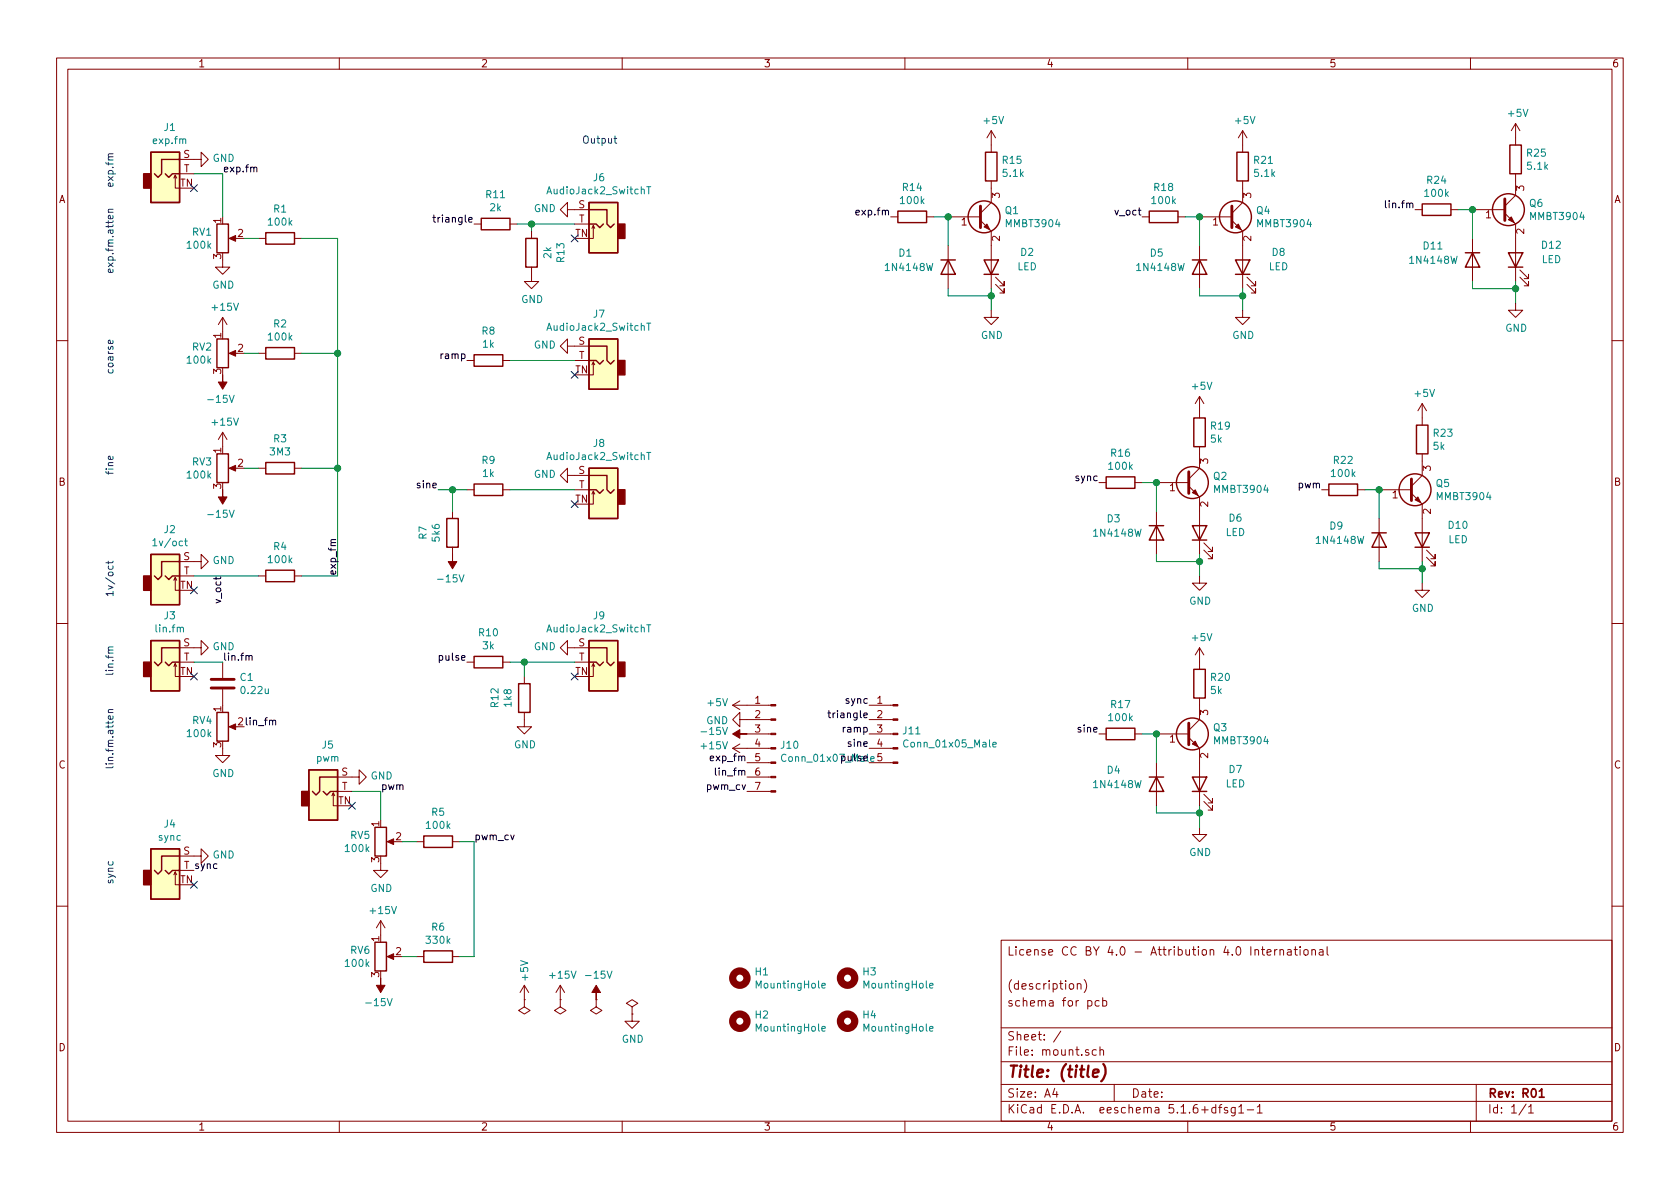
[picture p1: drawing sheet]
EESchema Schematic File Version 4
EELAYER 30 0
EELAYER END
$Descr A4 11693 8268
encoding utf-8
Sheet 1 1
Title "(title)"
Date ""
Rev "R01"
Comp ""
Comment1 "schema for pcb"
Comment2 "(description)"
Comment3 ""
Comment4 "License CC BY 4.0 - Attribution 4.0 International"
$EndDescr
$Comp
L Mechanical:MountingHole H1
U 1 1
P 5150 6800
F 0 "H1" H 5250 6846 50  0000 L CNN
F 1 "MountingHole" H 5250 6755 50  0000 L CNN
F 2 "MountingHole:MountingHole_2.2mm_M2" H 5150 6800 50  0001 C CNN
F 3 "~" H 5150 6800 50  0001 C CNN
	1    5150 6800
	1    0    0    -1  
$EndComp
$Comp
L Mechanical:MountingHole H2
U 1 1
P 5150 7100
F 0 "H2" H 5250 7146 50  0000 L CNN
F 1 "MountingHole" H 5250 7055 50  0000 L CNN
F 2 "MountingHole:MountingHole_2.2mm_M2" H 5150 7100 50  0001 C CNN
F 3 "~" H 5150 7100 50  0001 C CNN
	1    5150 7100
	1    0    0    -1  
$EndComp
$Comp
L Mechanical:MountingHole H3
U 1 1
P 5900 6800
F 0 "H3" H 6000 6846 50  0000 L CNN
F 1 "MountingHole" H 6000 6755 50  0000 L CNN
F 2 "MountingHole:MountingHole_2.2mm_M2" H 5900 6800 50  0001 C CNN
F 3 "~" H 5900 6800 50  0001 C CNN
	1    5900 6800
	1    0    0    -1  
$EndComp
$Comp
L Mechanical:MountingHole H4
U 1 1
P 5900 7100
F 0 "H4" H 6000 7146 50  0000 L CNN
F 1 "MountingHole" H 6000 7055 50  0000 L CNN
F 2 "MountingHole:MountingHole_2.2mm_M2" H 5900 7100 50  0001 C CNN
F 3 "~" H 5900 7100 50  0001 C CNN
	1    5900 7100
	1    0    0    -1  
$EndComp
$Comp
L power:+15V #PWR019
U 1 1
P 3900 6950
F 0 "#PWR019" H 3900 6800 50  0001 C CNN
F 1 "+15V" H 3915 7123 50  0000 C CNN
F 2 "" H 3900 6950 50  0001 C CNN
F 3 "" H 3900 6950 50  0001 C CNN
	1    3900 6950
	1    0    0    -1  
$EndComp
$Comp
L power:-15V #PWR024
U 1 1
P 4150 6950
F 0 "#PWR024" H 4150 7050 50  0001 C CNN
F 1 "-15V" H 4165 7123 50  0000 C CNN
F 2 "" H 4150 6950 50  0001 C CNN
F 3 "" H 4150 6950 50  0001 C CNN
	1    4150 6950
	1    0    0    -1  
$EndComp
$Comp
L power:GND #PWR025
U 1 1
P 4400 7050
F 0 "#PWR025" H 4400 6800 50  0001 C CNN
F 1 "GND" H 4405 6877 50  0000 C CNN
F 2 "" H 4400 7050 50  0001 C CNN
F 3 "" H 4400 7050 50  0001 C CNN
	1    4400 7050
	1    0    0    -1  
$EndComp
$Comp
L power:PWR_FLAG #FLG02
U 1 1
P 3900 6950
F 0 "#FLG02" H 3900 7025 50  0001 C CNN
F 1 "PWR_FLAG" H 3900 7123 50  0001 C CNN
F 2 "" H 3900 6950 50  0001 C CNN
F 3 "~" H 3900 6950 50  0001 C CNN
	1    3900 6950
	-1   0    0    1   
$EndComp
$Comp
L power:PWR_FLAG #FLG03
U 1 1
P 4150 6950
F 0 "#FLG03" H 4150 7025 50  0001 C CNN
F 1 "PWR_FLAG" H 4150 7123 50  0001 C CNN
F 2 "" H 4150 6950 50  0001 C CNN
F 3 "~" H 4150 6950 50  0001 C CNN
	1    4150 6950
	-1   0    0    1   
$EndComp
$Comp
L power:PWR_FLAG #FLG04
U 1 1
P 4400 7050
F 0 "#FLG04" H 4400 7125 50  0001 C CNN
F 1 "PWR_FLAG" H 4400 7223 50  0001 C CNN
F 2 "" H 4400 7050 50  0001 C CNN
F 3 "~" H 4400 7050 50  0001 C CNN
	1    4400 7050
	1    0    0    -1  
$EndComp
Text Notes 4050 1000 0    50   ~ 0
Output
$Comp
L Connector:AudioJack2_SwitchT J8
U 1 1
P 4200 3400
F 0 "J8" H 4230 3725 50  0000 C CNN
F 1 "AudioJack2_SwitchT" H 4230 3634 50  0000 C CNN
F 2 "elektrophon:Jack_3.5mm_WQP-PJ398SM_Vertical" H 4200 3400 50  0001 C CNN
F 3 "~" H 4200 3400 50  0001 C CNN
	1    4200 3400
	-1   0    0    -1  
$EndComp
$Comp
L Connector:AudioJack2_SwitchT J9
U 1 1
P 4200 4600
F 0 "J9" H 4230 4925 50  0000 C CNN
F 1 "AudioJack2_SwitchT" H 4230 4834 50  0000 C CNN
F 2 "elektrophon:Jack_3.5mm_WQP-PJ398SM_Vertical" H 4200 4600 50  0001 C CNN
F 3 "~" H 4200 4600 50  0001 C CNN
	1    4200 4600
	-1   0    0    -1  
$EndComp
$Comp
L Connector:AudioJack2_SwitchT J6
U 1 1
P 4200 1550
F 0 "J6" H 4230 1875 50  0000 C CNN
F 1 "AudioJack2_SwitchT" H 4230 1784 50  0000 C CNN
F 2 "elektrophon:Jack_3.5mm_WQP-PJ398SM_Vertical" H 4200 1550 50  0001 C CNN
F 3 "~" H 4200 1550 50  0001 C CNN
	1    4200 1550
	-1   0    0    -1  
$EndComp
$Comp
L Connector:AudioJack2_SwitchT J7
U 1 1
P 4200 2500
F 0 "J7" H 4230 2825 50  0000 C CNN
F 1 "AudioJack2_SwitchT" H 4230 2734 50  0000 C CNN
F 2 "elektrophon:Jack_3.5mm_WQP-PJ398SM_Vertical" H 4200 2500 50  0001 C CNN
F 3 "~" H 4200 2500 50  0001 C CNN
	1    4200 2500
	-1   0    0    -1  
$EndComp
$Comp
L power:GND #PWR022
U 1 1
P 4000 3300
F 0 "#PWR022" H 4000 3050 50  0001 C CNN
F 1 "GND" V 4005 3172 50  0000 R CNN
F 2 "" H 4000 3300 50  0001 C CNN
F 3 "" H 4000 3300 50  0001 C CNN
	1    4000 3300
	0    1    -1   0   
$EndComp
$Comp
L power:GND #PWR020
U 1 1
P 4000 1450
F 0 "#PWR020" H 4000 1200 50  0001 C CNN
F 1 "GND" V 4005 1322 50  0000 R CNN
F 2 "" H 4000 1450 50  0001 C CNN
F 3 "" H 4000 1450 50  0001 C CNN
	1    4000 1450
	0    1    -1   0   
$EndComp
$Comp
L power:GND #PWR021
U 1 1
P 4000 2400
F 0 "#PWR021" H 4000 2150 50  0001 C CNN
F 1 "GND" V 4005 2272 50  0000 R CNN
F 2 "" H 4000 2400 50  0001 C CNN
F 3 "" H 4000 2400 50  0001 C CNN
	1    4000 2400
	0    1    -1   0   
$EndComp
$Comp
L power:GND #PWR023
U 1 1
P 4000 4500
F 0 "#PWR023" H 4000 4250 50  0001 C CNN
F 1 "GND" V 4005 4372 50  0000 R CNN
F 2 "" H 4000 4500 50  0001 C CNN
F 3 "" H 4000 4500 50  0001 C CNN
	1    4000 4500
	0    1    -1   0   
$EndComp
NoConn ~ 4000 1650
NoConn ~ 4000 3500
NoConn ~ 4000 2600
NoConn ~ 4000 4700
Text Label 3300 1550 2    50   ~ 0
triangle
Text Label 3250 2500 2    50   ~ 0
ramp
Text Label 3050 3400 2    50   ~ 0
sine
Text Label 3250 4600 2    50   ~ 0
pulse
$Comp
L Connector:AudioJack2_SwitchT J1
U 1 1
P 1150 1200
F 0 "J1" H 1182 1525 50  0000 C CNN
F 1 "exp.fm" H 1182 1434 50  0000 C CNN
F 2 "elektrophon:Jack_3.5mm_WQP-PJ398SM_Vertical" H 1150 1200 50  0001 C CNN
F 3 "~" H 1150 1200 50  0001 C CNN
	1    1150 1200
	1    0    0    -1  
$EndComp
$Comp
L Connector:AudioJack2_SwitchT J3
U 1 1
P 1150 4600
F 0 "J3" H 1182 4925 50  0000 C CNN
F 1 "lin.fm" H 1182 4834 50  0000 C CNN
F 2 "elektrophon:Jack_3.5mm_WQP-PJ398SM_Vertical" H 1150 4600 50  0001 C CNN
F 3 "~" H 1150 4600 50  0001 C CNN
	1    1150 4600
	1    0    0    -1  
$EndComp
$Comp
L Connector:AudioJack2_SwitchT J2
U 1 1
P 1150 4000
F 0 "J2" H 1182 4325 50  0000 C CNN
F 1 "1v/oct" H 1182 4234 50  0000 C CNN
F 2 "elektrophon:Jack_3.5mm_WQP-PJ398SM_Vertical" H 1150 4000 50  0001 C CNN
F 3 "~" H 1150 4000 50  0001 C CNN
	1    1150 4000
	1    0    0    -1  
$EndComp
$Comp
L Device:R_POT RV1
U 1 1
P 1550 1650
F 0 "RV1" H 1480 1696 50  0000 R CNN
F 1 "100k" H 1480 1605 50  0000 R CNN
F 2 "elektrophon:Potentiometer_Alpha_RD901F-40-00D_Single_Vertical" H 1550 1650 50  0001 C CNN
F 3 "~" H 1550 1650 50  0001 C CNN
	1    1550 1650
	1    0    0    -1  
$EndComp
Wire Wire Line
	1350 1200 1550 1200
Wire Wire Line
	1550 1200 1550 1500
$Comp
L power:GND #PWR01
U 1 1
P 1350 1100
F 0 "#PWR01" H 1350 850 50  0001 C CNN
F 1 "GND" V 1355 972 50  0000 R CNN
F 2 "" H 1350 1100 50  0001 C CNN
F 3 "" H 1350 1100 50  0001 C CNN
	1    1350 1100
	0    -1   -1   0   
$EndComp
NoConn ~ 1350 1300
$Comp
L power:GND #PWR05
U 1 1
P 1550 1800
F 0 "#PWR05" H 1550 1550 50  0001 C CNN
F 1 "GND" H 1555 1627 50  0000 C CNN
F 2 "" H 1550 1800 50  0001 C CNN
F 3 "" H 1550 1800 50  0001 C CNN
	1    1550 1800
	1    0    0    -1  
$EndComp
$Comp
L Device:R_POT RV2
U 1 1
P 1550 2450
F 0 "RV2" H 1480 2496 50  0000 R CNN
F 1 "100k" H 1480 2405 50  0000 R CNN
F 2 "elektrophon:Potentiometer_Alpha_RD901F-40-00D_Single_Vertical" H 1550 2450 50  0001 C CNN
F 3 "~" H 1550 2450 50  0001 C CNN
	1    1550 2450
	1    0    0    -1  
$EndComp
$Comp
L power:+15V #PWR06
U 1 1
P 1550 2300
F 0 "#PWR06" H 1550 2150 50  0001 C CNN
F 1 "+15V" H 1565 2473 50  0000 C CNN
F 2 "" H 1550 2300 50  0001 C CNN
F 3 "" H 1550 2300 50  0001 C CNN
	1    1550 2300
	1    0    0    -1  
$EndComp
$Comp
L power:-15V #PWR07
U 1 1
P 1550 2600
F 0 "#PWR07" H 1550 2700 50  0001 C CNN
F 1 "-15V" H 1565 2773 50  0000 C CNN
F 2 "" H 1550 2600 50  0001 C CNN
F 3 "" H 1550 2600 50  0001 C CNN
	1    1550 2600
	-1   0    0    1   
$EndComp
$Comp
L Device:R_POT RV3
U 1 1
P 1550 3250
F 0 "RV3" H 1480 3296 50  0000 R CNN
F 1 "100k" H 1480 3205 50  0000 R CNN
F 2 "elektrophon:Potentiometer_Alpha_RD901F-40-00D_Single_Vertical" H 1550 3250 50  0001 C CNN
F 3 "~" H 1550 3250 50  0001 C CNN
	1    1550 3250
	1    0    0    -1  
$EndComp
$Comp
L power:+15V #PWR08
U 1 1
P 1550 3100
F 0 "#PWR08" H 1550 2950 50  0001 C CNN
F 1 "+15V" H 1565 3273 50  0000 C CNN
F 2 "" H 1550 3100 50  0001 C CNN
F 3 "" H 1550 3100 50  0001 C CNN
	1    1550 3100
	1    0    0    -1  
$EndComp
$Comp
L power:-15V #PWR09
U 1 1
P 1550 3400
F 0 "#PWR09" H 1550 3500 50  0001 C CNN
F 1 "-15V" H 1565 3573 50  0000 C CNN
F 2 "" H 1550 3400 50  0001 C CNN
F 3 "" H 1550 3400 50  0001 C CNN
	1    1550 3400
	-1   0    0    1   
$EndComp
$Comp
L Device:R R2
U 1 1
P 1950 2450
F 0 "R2" V 1743 2450 50  0000 C CNN
F 1 "100k" V 1834 2450 50  0000 C CNN
F 2 "Resistor_THT:R_Axial_DIN0207_L6.3mm_D2.5mm_P10.16mm_Horizontal" V 1880 2450 50  0001 C CNN
F 3 "~" H 1950 2450 50  0001 C CNN
	1    1950 2450
	0    1    1    0   
$EndComp
$Comp
L Device:R R3
U 1 1
P 1950 3250
F 0 "R3" V 1743 3250 50  0000 C CNN
F 1 "3M3" V 1834 3250 50  0000 C CNN
F 2 "Resistor_THT:R_Axial_DIN0207_L6.3mm_D2.5mm_P10.16mm_Horizontal" V 1880 3250 50  0001 C CNN
F 3 "~" H 1950 3250 50  0001 C CNN
	1    1950 3250
	0    1    1    0   
$EndComp
$Comp
L Device:R R4
U 1 1
P 1950 4000
F 0 "R4" V 1743 4000 50  0000 C CNN
F 1 "100k" V 1834 4000 50  0000 C CNN
F 2 "Resistor_THT:R_Axial_DIN0207_L6.3mm_D2.5mm_P10.16mm_Horizontal" V 1880 4000 50  0001 C CNN
F 3 "~" H 1950 4000 50  0001 C CNN
	1    1950 4000
	0    1    1    0   
$EndComp
$Comp
L power:GND #PWR02
U 1 1
P 1350 3900
F 0 "#PWR02" H 1350 3650 50  0001 C CNN
F 1 "GND" V 1355 3772 50  0000 R CNN
F 2 "" H 1350 3900 50  0001 C CNN
F 3 "" H 1350 3900 50  0001 C CNN
	1    1350 3900
	0    -1   -1   0   
$EndComp
NoConn ~ 1350 4100
Wire Wire Line
	1800 4000 1350 4000
$Comp
L Device:R R1
U 1 1
P 1950 1650
F 0 "R1" V 1743 1650 50  0000 C CNN
F 1 "100k" V 1834 1650 50  0000 C CNN
F 2 "Resistor_THT:R_Axial_DIN0207_L6.3mm_D2.5mm_P10.16mm_Horizontal" V 1880 1650 50  0001 C CNN
F 3 "~" H 1950 1650 50  0001 C CNN
	1    1950 1650
	0    1    1    0   
$EndComp
Wire Wire Line
	2350 4000 2100 4000
Wire Wire Line
	1700 2450 1800 2450
Wire Wire Line
	1700 3250 1800 3250
Wire Wire Line
	2100 3250 2350 3250
Connection ~ 2350 3250
Wire Wire Line
	2350 3250 2350 4000
Wire Wire Line
	2100 2450 2350 2450
Connection ~ 2350 2450
Wire Wire Line
	1700 1650 1800 1650
Wire Wire Line
	2350 1650 2350 2450
Wire Wire Line
	2100 1650 2350 1650
$Comp
L power:GND #PWR03
U 1 1
P 1350 4500
F 0 "#PWR03" H 1350 4250 50  0001 C CNN
F 1 "GND" V 1355 4372 50  0000 R CNN
F 2 "" H 1350 4500 50  0001 C CNN
F 3 "" H 1350 4500 50  0001 C CNN
	1    1350 4500
	0    -1   -1   0   
$EndComp
NoConn ~ 1350 4700
$Comp
L Device:R_POT RV4
U 1 1
P 1550 5050
F 0 "RV4" H 1481 5096 50  0000 R CNN
F 1 "100k" H 1481 5005 50  0000 R CNN
F 2 "elektrophon:Potentiometer_Alpha_RD901F-40-00D_Single_Vertical" H 1550 5050 50  0001 C CNN
F 3 "~" H 1550 5050 50  0001 C CNN
	1    1550 5050
	1    0    0    -1  
$EndComp
$Comp
L Connector:AudioJack2_SwitchT J4
U 1 1
P 1150 6050
F 0 "J4" H 1182 6375 50  0000 C CNN
F 1 "sync" H 1182 6284 50  0000 C CNN
F 2 "elektrophon:Jack_3.5mm_WQP-PJ398SM_Vertical" H 1150 6050 50  0001 C CNN
F 3 "~" H 1150 6050 50  0001 C CNN
	1    1150 6050
	1    0    0    -1  
$EndComp
$Comp
L power:GND #PWR04
U 1 1
P 1350 5950
F 0 "#PWR04" H 1350 5700 50  0001 C CNN
F 1 "GND" V 1355 5822 50  0000 R CNN
F 2 "" H 1350 5950 50  0001 C CNN
F 3 "" H 1350 5950 50  0001 C CNN
	1    1350 5950
	0    -1   -1   0   
$EndComp
NoConn ~ 1350 6150
$Comp
L power:GND #PWR010
U 1 1
P 1550 5200
F 0 "#PWR010" H 1550 4950 50  0001 C CNN
F 1 "GND" H 1555 5027 50  0000 C CNN
F 2 "" H 1550 5200 50  0001 C CNN
F 3 "" H 1550 5200 50  0001 C CNN
	1    1550 5200
	1    0    0    -1  
$EndComp
Wire Wire Line
	1350 4600 1550 4600
$Comp
L Device:R R11
U 1 1
P 3450 1550
F 0 "R11" V 3243 1550 50  0000 C CNN
F 1 "2k" V 3334 1550 50  0000 C CNN
F 2 "Resistor_THT:R_Axial_DIN0207_L6.3mm_D2.5mm_P10.16mm_Horizontal" V 3380 1550 50  0001 C CNN
F 3 "~" H 3450 1550 50  0001 C CNN
	1    3450 1550
	0    1    1    0   
$EndComp
$Comp
L Device:R R13
U 1 1
P 3700 1750
F 0 "R13" V 3493 1750 50  0000 C CNN
F 1 "2k" V 3584 1750 50  0000 C CNN
F 2 "Resistor_THT:R_Axial_DIN0207_L6.3mm_D2.5mm_P10.16mm_Horizontal" V 3630 1750 50  0001 C CNN
F 3 "~" H 3700 1750 50  0001 C CNN
	1    3700 1750
	-1   0    0    1   
$EndComp
$Comp
L power:GND #PWR018
U 1 1
P 3700 1900
F 0 "#PWR018" H 3700 1650 50  0001 C CNN
F 1 "GND" H 3705 1727 50  0000 C CNN
F 2 "" H 3700 1900 50  0001 C CNN
F 3 "" H 3700 1900 50  0001 C CNN
	1    3700 1900
	1    0    0    -1  
$EndComp
Wire Wire Line
	3700 1550 3700 1600
Wire Wire Line
	3600 1550 3700 1550
$Comp
L Device:R R8
U 1 1
P 3400 2500
F 0 "R8" V 3193 2500 50  0000 C CNN
F 1 "1k" V 3284 2500 50  0000 C CNN
F 2 "Resistor_THT:R_Axial_DIN0207_L6.3mm_D2.5mm_P10.16mm_Horizontal" V 3330 2500 50  0001 C CNN
F 3 "~" H 3400 2500 50  0001 C CNN
	1    3400 2500
	0    1    1    0   
$EndComp
$Comp
L Device:R R7
U 1 1
P 3150 3700
F 0 "R7" V 2943 3700 50  0000 C CNN
F 1 "5k6" V 3034 3700 50  0000 C CNN
F 2 "Resistor_THT:R_Axial_DIN0207_L6.3mm_D2.5mm_P10.16mm_Horizontal" V 3080 3700 50  0001 C CNN
F 3 "~" H 3150 3700 50  0001 C CNN
	1    3150 3700
	1    0    0    -1  
$EndComp
$Comp
L Device:R R9
U 1 1
P 3400 3400
F 0 "R9" V 3193 3400 50  0000 C CNN
F 1 "1k" V 3284 3400 50  0000 C CNN
F 2 "Resistor_THT:R_Axial_DIN0207_L6.3mm_D2.5mm_P10.16mm_Horizontal" V 3330 3400 50  0001 C CNN
F 3 "~" H 3400 3400 50  0001 C CNN
	1    3400 3400
	0    1    1    0   
$EndComp
Wire Wire Line
	3250 3400 3150 3400
Wire Wire Line
	3150 3400 3150 3550
Connection ~ 3150 3400
Wire Wire Line
	3150 3400 3050 3400
$Comp
L power:-15V #PWR015
U 1 1
P 3150 3850
F 0 "#PWR015" H 3150 3950 50  0001 C CNN
F 1 "-15V" H 3165 4023 50  0000 C CNN
F 2 "" H 3150 3850 50  0001 C CNN
F 3 "" H 3150 3850 50  0001 C CNN
	1    3150 3850
	-1   0    0    1   
$EndComp
$Comp
L Device:R R10
U 1 1
P 3400 4600
F 0 "R10" V 3193 4600 50  0000 C CNN
F 1 "3k" V 3284 4600 50  0000 C CNN
F 2 "Resistor_THT:R_Axial_DIN0207_L6.3mm_D2.5mm_P10.16mm_Horizontal" V 3330 4600 50  0001 C CNN
F 3 "~" H 3400 4600 50  0001 C CNN
	1    3400 4600
	0    1    1    0   
$EndComp
$Comp
L Device:R R12
U 1 1
P 3650 4850
F 0 "R12" V 3443 4850 50  0000 C CNN
F 1 "1k8" V 3534 4850 50  0000 C CNN
F 2 "Resistor_THT:R_Axial_DIN0207_L6.3mm_D2.5mm_P10.16mm_Horizontal" V 3580 4850 50  0001 C CNN
F 3 "~" H 3650 4850 50  0001 C CNN
	1    3650 4850
	1    0    0    -1  
$EndComp
Wire Wire Line
	3650 4600 3650 4700
Wire Wire Line
	3550 4600 3650 4600
$Comp
L power:GND #PWR016
U 1 1
P 3650 5000
F 0 "#PWR016" H 3650 4750 50  0001 C CNN
F 1 "GND" H 3655 4827 50  0000 C CNN
F 2 "" H 3650 5000 50  0001 C CNN
F 3 "" H 3650 5000 50  0001 C CNN
	1    3650 5000
	1    0    0    -1  
$EndComp
Text Notes 800  1900 1    50   ~ 0
exp.fm.atten
Text Notes 800  2600 1    50   ~ 0
coarse
Text Notes 800  3300 1    50   ~ 0
fine\n
Text Notes 800  4150 1    50   ~ 0
1v/oct
Text Notes 800  1300 1    50   ~ 0
exp.fm
Text Notes 800  4700 1    50   ~ 0
lin.fm
Text Notes 800  5350 1    50   ~ 0
lin.fm.atten
Text Notes 800  6150 1    50   ~ 0
sync
$Comp
L Device:C C1
U 1 1
P 1550 4750
F 0 "C1" H 1665 4796 50  0000 L CNN
F 1 "0.22u" H 1665 4705 50  0000 L CNN
F 2 "Capacitor_THT:C_Disc_D7.5mm_W4.4mm_P5.00mm" H 1588 4600 50  0001 C CNN
F 3 "~" H 1550 4750 50  0001 C CNN
	1    1550 4750
	1    0    0    -1  
$EndComp
Wire Wire Line
	2350 2450 2350 3250
Wire Wire Line
	4000 1550 3700 1550
Connection ~ 3700 1550
Wire Wire Line
	3550 2500 4000 2500
Wire Wire Line
	3550 3400 4000 3400
Wire Wire Line
	3650 4600 4000 4600
Connection ~ 3650 4600
Text Label 2350 4000 1    50   ~ 0
exp_fm
Text Label 1700 5050 0    50   ~ 0
lin_fm
Text Label 1350 6050 0    50   ~ 0
sync
$Comp
L Connector:AudioJack2_SwitchT J5
U 1 1
P 2250 5500
F 0 "J5" H 2282 5825 50  0000 C CNN
F 1 "pwm" H 2282 5734 50  0000 C CNN
F 2 "elektrophon:Jack_3.5mm_WQP-PJ398SM_Vertical" H 2250 5500 50  0001 C CNN
F 3 "~" H 2250 5500 50  0001 C CNN
	1    2250 5500
	1    0    0    -1  
$EndComp
$Comp
L power:GND #PWR011
U 1 1
P 2450 5400
F 0 "#PWR011" H 2450 5150 50  0001 C CNN
F 1 "GND" V 2455 5272 50  0000 R CNN
F 2 "" H 2450 5400 50  0001 C CNN
F 3 "" H 2450 5400 50  0001 C CNN
	1    2450 5400
	0    -1   -1   0   
$EndComp
NoConn ~ 2450 5600
$Comp
L Device:R_POT RV5
U 1 1
P 2650 5850
F 0 "RV5" H 2581 5896 50  0000 R CNN
F 1 "100k" H 2581 5805 50  0000 R CNN
F 2 "elektrophon:Potentiometer_Alpha_RD901F-40-00D_Single_Vertical" H 2650 5850 50  0001 C CNN
F 3 "~" H 2650 5850 50  0001 C CNN
	1    2650 5850
	1    0    0    -1  
$EndComp
$Comp
L power:GND #PWR012
U 1 1
P 2650 6000
F 0 "#PWR012" H 2650 5750 50  0001 C CNN
F 1 "GND" H 2655 5827 50  0000 C CNN
F 2 "" H 2650 6000 50  0001 C CNN
F 3 "" H 2650 6000 50  0001 C CNN
	1    2650 6000
	1    0    0    -1  
$EndComp
Wire Wire Line
	2450 5500 2650 5500
Wire Wire Line
	2650 5500 2650 5700
$Comp
L Device:R_POT RV6
U 1 1
P 2650 6650
F 0 "RV6" H 2581 6696 50  0000 R CNN
F 1 "100k" H 2581 6605 50  0000 R CNN
F 2 "elektrophon:Potentiometer_Alpha_RD901F-40-00D_Single_Vertical" H 2650 6650 50  0001 C CNN
F 3 "~" H 2650 6650 50  0001 C CNN
	1    2650 6650
	1    0    0    -1  
$EndComp
$Comp
L power:+15V #PWR013
U 1 1
P 2650 6500
F 0 "#PWR013" H 2650 6350 50  0001 C CNN
F 1 "+15V" H 2665 6673 50  0000 C CNN
F 2 "" H 2650 6500 50  0001 C CNN
F 3 "" H 2650 6500 50  0001 C CNN
	1    2650 6500
	1    0    0    -1  
$EndComp
$Comp
L power:-15V #PWR014
U 1 1
P 2650 6800
F 0 "#PWR014" H 2650 6900 50  0001 C CNN
F 1 "-15V" H 2665 6973 50  0000 C CNN
F 2 "" H 2650 6800 50  0001 C CNN
F 3 "" H 2650 6800 50  0001 C CNN
	1    2650 6800
	-1   0    0    1   
$EndComp
$Comp
L Device:R R6
U 1 1
P 3050 6650
F 0 "R6" V 2843 6650 50  0000 C CNN
F 1 "330k" V 2934 6650 50  0000 C CNN
F 2 "Resistor_THT:R_Axial_DIN0207_L6.3mm_D2.5mm_P10.16mm_Horizontal" V 2980 6650 50  0001 C CNN
F 3 "~" H 3050 6650 50  0001 C CNN
	1    3050 6650
	0    1    1    0   
$EndComp
$Comp
L Device:R R5
U 1 1
P 3050 5850
F 0 "R5" V 2843 5850 50  0000 C CNN
F 1 "100k" V 2934 5850 50  0000 C CNN
F 2 "Resistor_THT:R_Axial_DIN0207_L6.3mm_D2.5mm_P10.16mm_Horizontal" V 2980 5850 50  0001 C CNN
F 3 "~" H 3050 5850 50  0001 C CNN
	1    3050 5850
	0    1    1    0   
$EndComp
Wire Wire Line
	2900 5850 2800 5850
Wire Wire Line
	2800 6650 2900 6650
Wire Wire Line
	3300 6650 3300 5850
Wire Wire Line
	3200 6650 3300 6650
Wire Wire Line
	3300 5850 3200 5850
Text Label 3300 5850 0    50   ~ 0
pwm_cv
$Comp
L Device:LED D2
U 1 1
P 6900 1850
F 0 "D2" V 7000 1600 50  0000 C CNN
F 1 "LED" V 6900 1600 50  0000 C CNN
F 2 "LED_THT:LED_D3.0mm" H 6900 1850 50  0001 C CNN
F 3 "~" H 6900 1850 50  0001 C CNN
F 4 "D" H 6900 1850 50  0001 C CNN "Spice_Primitive"
F 5 "LED2" H 6900 1850 50  0001 C CNN "Spice_Model"
F 6 "Y" H 6900 1850 50  0001 C CNN "Spice_Netlist_Enabled"
F 7 "LED 3mm low current" V 6900 1850 50  0001 C CNN "Description"
	1    6900 1850
	0    -1   -1   0   
$EndComp
$Comp
L power:GND #PWR031
U 1 1
P 6900 2150
F 0 "#PWR031" H 6900 1900 50  0001 C CNN
F 1 "GND" H 6905 1977 50  0000 C CNN
F 2 "" H 6900 2150 50  0001 C CNN
F 3 "" H 6900 2150 50  0001 C CNN
	1    6900 2150
	1    0    0    -1  
$EndComp
$Comp
L Device:R R15
U 1 1
P 6900 1150
F 0 "R15" H 6970 1196 50  0000 L CNN
F 1 "5.1k" H 6970 1105 50  0000 L CNN
F 2 "Resistor_SMD:R_0805_2012Metric_Pad1.20x1.40mm_HandSolder" V 6830 1150 50  0001 C CNN
F 3 "~" H 6900 1150 50  0001 C CNN
	1    6900 1150
	1    0    0    -1  
$EndComp
$Comp
L power:+5V #PWR030
U 1 1
P 6900 1000
F 0 "#PWR030" H 6900 850 50  0001 C CNN
F 1 "+5V" H 6915 1173 50  0000 C CNN
F 2 "" H 6900 1000 50  0001 C CNN
F 3 "" H 6900 1000 50  0001 C CNN
	1    6900 1000
	1    0    0    -1  
$EndComp
$Comp
L Device:R R14
U 1 1
P 6350 1500
F 0 "R14" V 6143 1500 50  0000 C CNN
F 1 "100k" V 6234 1500 50  0000 C CNN
F 2 "Resistor_SMD:R_0805_2012Metric_Pad1.20x1.40mm_HandSolder" V 6280 1500 50  0001 C CNN
F 3 "~" H 6350 1500 50  0001 C CNN
	1    6350 1500
	0    1    1    0   
$EndComp
Wire Wire Line
	6500 1500 6600 1500
Wire Wire Line
	6600 1700 6600 1500
Text Label 6200 1500 2    50   ~ 0
exp.fm
Wire Wire Line
	6900 2000 6900 2050
Wire Wire Line
	6600 2050 6900 2050
Connection ~ 6900 2050
Wire Wire Line
	6900 2050 6900 2150
Wire Wire Line
	6600 2050 6600 2000
$Comp
L Device:LED D8
U 1 1
P 8650 1850
F 0 "D8" V 8750 1600 50  0000 C CNN
F 1 "LED" V 8650 1600 50  0000 C CNN
F 2 "LED_THT:LED_D3.0mm" H 8650 1850 50  0001 C CNN
F 3 "~" H 8650 1850 50  0001 C CNN
F 4 "D" H 8650 1850 50  0001 C CNN "Spice_Primitive"
F 5 "LED2" H 8650 1850 50  0001 C CNN "Spice_Model"
F 6 "Y" H 8650 1850 50  0001 C CNN "Spice_Netlist_Enabled"
F 7 "LED 3mm low current" V 8650 1850 50  0001 C CNN "Description"
	1    8650 1850
	0    -1   -1   0   
$EndComp
$Comp
L power:GND #PWR037
U 1 1
P 8650 2150
F 0 "#PWR037" H 8650 1900 50  0001 C CNN
F 1 "GND" H 8655 1977 50  0000 C CNN
F 2 "" H 8650 2150 50  0001 C CNN
F 3 "" H 8650 2150 50  0001 C CNN
	1    8650 2150
	1    0    0    -1  
$EndComp
$Comp
L Device:R R21
U 1 1
P 8650 1150
F 0 "R21" H 8720 1196 50  0000 L CNN
F 1 "5.1k" H 8720 1105 50  0000 L CNN
F 2 "Resistor_SMD:R_0805_2012Metric_Pad1.20x1.40mm_HandSolder" V 8580 1150 50  0001 C CNN
F 3 "~" H 8650 1150 50  0001 C CNN
	1    8650 1150
	1    0    0    -1  
$EndComp
$Comp
L power:+5V #PWR036
U 1 1
P 8650 1000
F 0 "#PWR036" H 8650 850 50  0001 C CNN
F 1 "+5V" H 8665 1173 50  0000 C CNN
F 2 "" H 8650 1000 50  0001 C CNN
F 3 "" H 8650 1000 50  0001 C CNN
	1    8650 1000
	1    0    0    -1  
$EndComp
$Comp
L Device:R R18
U 1 1
P 8100 1500
F 0 "R18" V 7893 1500 50  0000 C CNN
F 1 "100k" V 7984 1500 50  0000 C CNN
F 2 "Resistor_SMD:R_0805_2012Metric_Pad1.20x1.40mm_HandSolder" V 8030 1500 50  0001 C CNN
F 3 "~" H 8100 1500 50  0001 C CNN
	1    8100 1500
	0    1    1    0   
$EndComp
Wire Wire Line
	8250 1500 8350 1500
Wire Wire Line
	8350 1700 8350 1500
Text Label 7950 1500 2    50   ~ 0
v_oct
Wire Wire Line
	8650 2000 8650 2050
Wire Wire Line
	8350 2050 8650 2050
Connection ~ 8650 2050
Wire Wire Line
	8650 2050 8650 2150
Wire Wire Line
	8350 2050 8350 2000
$Comp
L Device:LED D12
U 1 1
P 10550 1800
F 0 "D12" V 10650 1550 50  0000 C CNN
F 1 "LED" V 10550 1550 50  0000 C CNN
F 2 "LED_THT:LED_D3.0mm" H 10550 1800 50  0001 C CNN
F 3 "~" H 10550 1800 50  0001 C CNN
F 4 "D" H 10550 1800 50  0001 C CNN "Spice_Primitive"
F 5 "LED2" H 10550 1800 50  0001 C CNN "Spice_Model"
F 6 "Y" H 10550 1800 50  0001 C CNN "Spice_Netlist_Enabled"
F 7 "LED 3mm low current" V 10550 1800 50  0001 C CNN "Description"
	1    10550 1800
	0    -1   -1   0   
$EndComp
$Comp
L power:GND #PWR041
U 1 1
P 10550 2100
F 0 "#PWR041" H 10550 1850 50  0001 C CNN
F 1 "GND" H 10555 1927 50  0000 C CNN
F 2 "" H 10550 2100 50  0001 C CNN
F 3 "" H 10550 2100 50  0001 C CNN
	1    10550 2100
	1    0    0    -1  
$EndComp
$Comp
L Device:R R25
U 1 1
P 10550 1100
F 0 "R25" H 10620 1146 50  0000 L CNN
F 1 "5.1k" H 10620 1055 50  0000 L CNN
F 2 "Resistor_SMD:R_0805_2012Metric_Pad1.20x1.40mm_HandSolder" V 10480 1100 50  0001 C CNN
F 3 "~" H 10550 1100 50  0001 C CNN
	1    10550 1100
	1    0    0    -1  
$EndComp
$Comp
L power:+5V #PWR040
U 1 1
P 10550 950
F 0 "#PWR040" H 10550 800 50  0001 C CNN
F 1 "+5V" H 10565 1123 50  0000 C CNN
F 2 "" H 10550 950 50  0001 C CNN
F 3 "" H 10550 950 50  0001 C CNN
	1    10550 950 
	1    0    0    -1  
$EndComp
$Comp
L Device:R R24
U 1 1
P 10000 1450
F 0 "R24" V 9793 1450 50  0000 C CNN
F 1 "100k" V 9884 1450 50  0000 C CNN
F 2 "Resistor_SMD:R_0805_2012Metric_Pad1.20x1.40mm_HandSolder" V 9930 1450 50  0001 C CNN
F 3 "~" H 10000 1450 50  0001 C CNN
	1    10000 1450
	0    1    1    0   
$EndComp
Wire Wire Line
	10150 1450 10250 1450
Wire Wire Line
	10250 1650 10250 1450
Text Label 9850 1450 2    50   ~ 0
lin.fm
Wire Wire Line
	10550 1950 10550 2000
Wire Wire Line
	10250 2000 10550 2000
Connection ~ 10550 2000
Wire Wire Line
	10550 2000 10550 2100
Wire Wire Line
	10250 2000 10250 1950
$Comp
L Device:LED D6
U 1 1
P 8350 3700
F 0 "D6" V 8450 3450 50  0000 C CNN
F 1 "LED" V 8350 3450 50  0000 C CNN
F 2 "LED_THT:LED_D3.0mm" H 8350 3700 50  0001 C CNN
F 3 "~" H 8350 3700 50  0001 C CNN
F 4 "D" H 8350 3700 50  0001 C CNN "Spice_Primitive"
F 5 "LED2" H 8350 3700 50  0001 C CNN "Spice_Model"
F 6 "Y" H 8350 3700 50  0001 C CNN "Spice_Netlist_Enabled"
F 7 "LED 3mm low current" V 8350 3700 50  0001 C CNN "Description"
	1    8350 3700
	0    -1   -1   0   
$EndComp
$Comp
L power:GND #PWR033
U 1 1
P 8350 4000
F 0 "#PWR033" H 8350 3750 50  0001 C CNN
F 1 "GND" H 8355 3827 50  0000 C CNN
F 2 "" H 8350 4000 50  0001 C CNN
F 3 "" H 8350 4000 50  0001 C CNN
	1    8350 4000
	1    0    0    -1  
$EndComp
$Comp
L Device:R R19
U 1 1
P 8350 3000
F 0 "R19" H 8420 3046 50  0000 L CNN
F 1 "5k" H 8420 2955 50  0000 L CNN
F 2 "Resistor_SMD:R_0805_2012Metric_Pad1.20x1.40mm_HandSolder" V 8280 3000 50  0001 C CNN
F 3 "~" H 8350 3000 50  0001 C CNN
	1    8350 3000
	1    0    0    -1  
$EndComp
$Comp
L power:+5V #PWR032
U 1 1
P 8350 2850
F 0 "#PWR032" H 8350 2700 50  0001 C CNN
F 1 "+5V" H 8365 3023 50  0000 C CNN
F 2 "" H 8350 2850 50  0001 C CNN
F 3 "" H 8350 2850 50  0001 C CNN
	1    8350 2850
	1    0    0    -1  
$EndComp
$Comp
L Device:R R16
U 1 1
P 7800 3350
F 0 "R16" V 7593 3350 50  0000 C CNN
F 1 "100k" V 7684 3350 50  0000 C CNN
F 2 "Resistor_SMD:R_0805_2012Metric_Pad1.20x1.40mm_HandSolder" V 7730 3350 50  0001 C CNN
F 3 "~" H 7800 3350 50  0001 C CNN
	1    7800 3350
	0    1    1    0   
$EndComp
Wire Wire Line
	7950 3350 8050 3350
Wire Wire Line
	8050 3550 8050 3350
Text Label 7650 3350 2    50   ~ 0
sync
Wire Wire Line
	8350 3850 8350 3900
Wire Wire Line
	8050 3900 8350 3900
Connection ~ 8350 3900
Wire Wire Line
	8350 3900 8350 4000
Wire Wire Line
	8050 3900 8050 3850
$Comp
L Device:LED D10
U 1 1
P 9900 3750
F 0 "D10" V 10000 3500 50  0000 C CNN
F 1 "LED" V 9900 3500 50  0000 C CNN
F 2 "LED_THT:LED_D3.0mm" H 9900 3750 50  0001 C CNN
F 3 "~" H 9900 3750 50  0001 C CNN
F 4 "D" H 9900 3750 50  0001 C CNN "Spice_Primitive"
F 5 "LED1" H 9900 3750 50  0001 C CNN "Spice_Model"
F 6 "Y" H 9900 3750 50  0001 C CNN "Spice_Netlist_Enabled"
F 7 "LED 3mm low current" V 9900 3750 50  0001 C CNN "Description"
	1    9900 3750
	0    -1   -1   0   
$EndComp
$Comp
L power:GND #PWR039
U 1 1
P 9900 4050
F 0 "#PWR039" H 9900 3800 50  0001 C CNN
F 1 "GND" H 9905 3877 50  0000 C CNN
F 2 "" H 9900 4050 50  0001 C CNN
F 3 "" H 9900 4050 50  0001 C CNN
	1    9900 4050
	1    0    0    -1  
$EndComp
$Comp
L Device:R R23
U 1 1
P 9900 3050
F 0 "R23" H 9970 3096 50  0000 L CNN
F 1 "5k" H 9970 3005 50  0000 L CNN
F 2 "Resistor_SMD:R_0805_2012Metric_Pad1.20x1.40mm_HandSolder" V 9830 3050 50  0001 C CNN
F 3 "~" H 9900 3050 50  0001 C CNN
	1    9900 3050
	1    0    0    -1  
$EndComp
$Comp
L power:+5V #PWR038
U 1 1
P 9900 2900
F 0 "#PWR038" H 9900 2750 50  0001 C CNN
F 1 "+5V" H 9915 3073 50  0000 C CNN
F 2 "" H 9900 2900 50  0001 C CNN
F 3 "" H 9900 2900 50  0001 C CNN
	1    9900 2900
	1    0    0    -1  
$EndComp
$Comp
L Device:R R22
U 1 1
P 9350 3400
F 0 "R22" V 9143 3400 50  0000 C CNN
F 1 "100k" V 9234 3400 50  0000 C CNN
F 2 "Resistor_SMD:R_0805_2012Metric_Pad1.20x1.40mm_HandSolder" V 9280 3400 50  0001 C CNN
F 3 "~" H 9350 3400 50  0001 C CNN
	1    9350 3400
	0    1    1    0   
$EndComp
Wire Wire Line
	9500 3400 9600 3400
Wire Wire Line
	9600 3600 9600 3400
Text Label 9200 3400 2    50   ~ 0
pwm
Wire Wire Line
	9900 3900 9900 3950
Wire Wire Line
	9600 3950 9900 3950
Connection ~ 9900 3950
Wire Wire Line
	9900 3950 9900 4050
Wire Wire Line
	9600 3950 9600 3900
$Comp
L Diode:1N4148W D11
U 1 1
P 10250 1800
F 0 "D11" V 10150 1450 50  0000 L CNN
F 1 "1N4148W" V 10250 1350 50  0000 L CNN
F 2 "Diode_SMD:D_SOD-123" H 10250 1625 50  0001 C CNN
F 3 "https://www.vishay.com/docs/85748/1n4148w.pdf" H 10250 1800 50  0001 C CNN
F 4 "D" H 10250 1800 50  0001 C CNN "Spice_Primitive"
F 5 "D1N4148" H 10250 1800 50  0001 C CNN "Spice_Model"
F 6 "Y" H 10250 1800 50  0001 C CNN "Spice_Netlist_Enabled"
	1    10250 1800
	0    1    1    0   
$EndComp
$Comp
L Diode:1N4148W D5
U 1 1
P 8350 1850
F 0 "D5" V 8250 1500 50  0000 L CNN
F 1 "1N4148W" V 8350 1400 50  0000 L CNN
F 2 "Diode_SMD:D_SOD-123" H 8350 1675 50  0001 C CNN
F 3 "https://www.vishay.com/docs/85748/1n4148w.pdf" H 8350 1850 50  0001 C CNN
F 4 "D" H 8350 1850 50  0001 C CNN "Spice_Primitive"
F 5 "D1N4148" H 8350 1850 50  0001 C CNN "Spice_Model"
F 6 "Y" H 8350 1850 50  0001 C CNN "Spice_Netlist_Enabled"
	1    8350 1850
	0    1    1    0   
$EndComp
$Comp
L Diode:1N4148W D1
U 1 1
P 6600 1850
F 0 "D1" V 6500 1500 50  0000 L CNN
F 1 "1N4148W" V 6600 1400 50  0000 L CNN
F 2 "Diode_SMD:D_SOD-123" H 6600 1675 50  0001 C CNN
F 3 "https://www.vishay.com/docs/85748/1n4148w.pdf" H 6600 1850 50  0001 C CNN
F 4 "D" H 6600 1850 50  0001 C CNN "Spice_Primitive"
F 5 "D1N4148" H 6600 1850 50  0001 C CNN "Spice_Model"
F 6 "Y" H 6600 1850 50  0001 C CNN "Spice_Netlist_Enabled"
	1    6600 1850
	0    1    1    0   
$EndComp
$Comp
L Diode:1N4148W D3
U 1 1
P 8050 3700
F 0 "D3" V 7950 3350 50  0000 L CNN
F 1 "1N4148W" V 8050 3250 50  0000 L CNN
F 2 "Diode_SMD:D_SOD-123" H 8050 3525 50  0001 C CNN
F 3 "https://www.vishay.com/docs/85748/1n4148w.pdf" H 8050 3700 50  0001 C CNN
F 4 "D" H 8050 3700 50  0001 C CNN "Spice_Primitive"
F 5 "D1N4148" H 8050 3700 50  0001 C CNN "Spice_Model"
F 6 "Y" H 8050 3700 50  0001 C CNN "Spice_Netlist_Enabled"
	1    8050 3700
	0    1    1    0   
$EndComp
$Comp
L Diode:1N4148W D9
U 1 1
P 9600 3750
F 0 "D9" V 9500 3400 50  0000 L CNN
F 1 "1N4148W" V 9600 3300 50  0000 L CNN
F 2 "Diode_SMD:D_SOD-123" H 9600 3575 50  0001 C CNN
F 3 "https://www.vishay.com/docs/85748/1n4148w.pdf" H 9600 3750 50  0001 C CNN
F 4 "D" H 9600 3750 50  0001 C CNN "Spice_Primitive"
F 5 "D1N4148" H 9600 3750 50  0001 C CNN "Spice_Model"
F 6 "Y" H 9600 3750 50  0001 C CNN "Spice_Netlist_Enabled"
	1    9600 3750
	0    1    1    0   
$EndComp
$Comp
L Transistor_BJT:MMBT3904 Q1
U 1 1
P 6800 1500
F 0 "Q1" H 6991 1546 50  0000 L CNN
F 1 "MMBT3904" H 6991 1455 50  0000 L CNN
F 2 "Package_TO_SOT_SMD:SOT-23" H 7000 1425 50  0001 L CIN
F 3 "https://www.onsemi.com/pub/Collateral/2N3903-D.PDF" H 6800 1500 50  0001 L CNN
F 4 "Q" H 6800 1500 50  0001 C CNN "Spice_Primitive"
F 5 "BC846B" H 6800 1500 50  0001 C CNN "Spice_Model"
F 6 "Y" H 6800 1500 50  0001 C CNN "Spice_Netlist_Enabled"
F 7 "3 1 2" H 6800 1500 50  0001 C CNN "Spice_Node_Sequence"
	1    6800 1500
	1    0    0    -1  
$EndComp
Connection ~ 6600 1500
$Comp
L Transistor_BJT:MMBT3904 Q4
U 1 1
P 8550 1500
F 0 "Q4" H 8741 1546 50  0000 L CNN
F 1 "MMBT3904" H 8741 1455 50  0000 L CNN
F 2 "Package_TO_SOT_SMD:SOT-23" H 8750 1425 50  0001 L CIN
F 3 "https://www.onsemi.com/pub/Collateral/2N3903-D.PDF" H 8550 1500 50  0001 L CNN
F 4 "Q" H 8550 1500 50  0001 C CNN "Spice_Primitive"
F 5 "BC846B" H 8550 1500 50  0001 C CNN "Spice_Model"
F 6 "Y" H 8550 1500 50  0001 C CNN "Spice_Netlist_Enabled"
F 7 "3 1 2" H 8550 1500 50  0001 C CNN "Spice_Node_Sequence"
	1    8550 1500
	1    0    0    -1  
$EndComp
Connection ~ 8350 1500
$Comp
L Transistor_BJT:MMBT3904 Q6
U 1 1
P 10450 1450
F 0 "Q6" H 10641 1496 50  0000 L CNN
F 1 "MMBT3904" H 10641 1405 50  0000 L CNN
F 2 "Package_TO_SOT_SMD:SOT-23" H 10650 1375 50  0001 L CIN
F 3 "https://www.onsemi.com/pub/Collateral/2N3903-D.PDF" H 10450 1450 50  0001 L CNN
F 4 "Q" H 10450 1450 50  0001 C CNN "Spice_Primitive"
F 5 "BC846B" H 10450 1450 50  0001 C CNN "Spice_Model"
F 6 "Y" H 10450 1450 50  0001 C CNN "Spice_Netlist_Enabled"
F 7 "3 1 2" H 10450 1450 50  0001 C CNN "Spice_Node_Sequence"
	1    10450 1450
	1    0    0    -1  
$EndComp
Connection ~ 10250 1450
$Comp
L Transistor_BJT:MMBT3904 Q2
U 1 1
P 8250 3350
F 0 "Q2" H 8441 3396 50  0000 L CNN
F 1 "MMBT3904" H 8441 3305 50  0000 L CNN
F 2 "Package_TO_SOT_SMD:SOT-23" H 8450 3275 50  0001 L CIN
F 3 "https://www.onsemi.com/pub/Collateral/2N3903-D.PDF" H 8250 3350 50  0001 L CNN
F 4 "Q" H 8250 3350 50  0001 C CNN "Spice_Primitive"
F 5 "BC846B" H 8250 3350 50  0001 C CNN "Spice_Model"
F 6 "Y" H 8250 3350 50  0001 C CNN "Spice_Netlist_Enabled"
F 7 "3 2 1" H 8250 3350 50  0001 C CNN "Spice_Node_Sequence"
	1    8250 3350
	1    0    0    -1  
$EndComp
Connection ~ 8050 3350
$Comp
L Transistor_BJT:MMBT3904 Q5
U 1 1
P 9800 3400
F 0 "Q5" H 9991 3446 50  0000 L CNN
F 1 "MMBT3904" H 9991 3355 50  0000 L CNN
F 2 "Package_TO_SOT_SMD:SOT-23" H 10000 3325 50  0001 L CIN
F 3 "https://www.onsemi.com/pub/Collateral/2N3903-D.PDF" H 9800 3400 50  0001 L CNN
F 4 "Q" H 9800 3400 50  0001 C CNN "Spice_Primitive"
F 5 "BC846B" H 9800 3400 50  0001 C CNN "Spice_Model"
F 6 "Y" H 9800 3400 50  0001 C CNN "Spice_Netlist_Enabled"
F 7 "3 1 2" H 9800 3400 50  0001 C CNN "Spice_Node_Sequence"
	1    9800 3400
	1    0    0    -1  
$EndComp
Connection ~ 9600 3400
$Comp
L Device:LED D7
U 1 1
P 8350 5450
F 0 "D7" V 8450 5200 50  0000 C CNN
F 1 "LED" V 8350 5200 50  0000 C CNN
F 2 "LED_THT:LED_D3.0mm" H 8350 5450 50  0001 C CNN
F 3 "~" H 8350 5450 50  0001 C CNN
F 4 "D" H 8350 5450 50  0001 C CNN "Spice_Primitive"
F 5 "LED1" H 8350 5450 50  0001 C CNN "Spice_Model"
F 6 "Y" H 8350 5450 50  0001 C CNN "Spice_Netlist_Enabled"
F 7 "LED 3mm low current" V 8350 5450 50  0001 C CNN "Description"
	1    8350 5450
	0    -1   -1   0   
$EndComp
$Comp
L power:GND #PWR035
U 1 1
P 8350 5750
F 0 "#PWR035" H 8350 5500 50  0001 C CNN
F 1 "GND" H 8355 5577 50  0000 C CNN
F 2 "" H 8350 5750 50  0001 C CNN
F 3 "" H 8350 5750 50  0001 C CNN
	1    8350 5750
	1    0    0    -1  
$EndComp
$Comp
L Device:R R20
U 1 1
P 8350 4750
F 0 "R20" H 8420 4796 50  0000 L CNN
F 1 "5k" H 8420 4705 50  0000 L CNN
F 2 "Resistor_SMD:R_0805_2012Metric_Pad1.20x1.40mm_HandSolder" V 8280 4750 50  0001 C CNN
F 3 "~" H 8350 4750 50  0001 C CNN
	1    8350 4750
	1    0    0    -1  
$EndComp
$Comp
L power:+5V #PWR034
U 1 1
P 8350 4600
F 0 "#PWR034" H 8350 4450 50  0001 C CNN
F 1 "+5V" H 8365 4773 50  0000 C CNN
F 2 "" H 8350 4600 50  0001 C CNN
F 3 "" H 8350 4600 50  0001 C CNN
	1    8350 4600
	1    0    0    -1  
$EndComp
$Comp
L Device:R R17
U 1 1
P 7800 5100
F 0 "R17" V 7593 5100 50  0000 C CNN
F 1 "100k" V 7684 5100 50  0000 C CNN
F 2 "Resistor_SMD:R_0805_2012Metric_Pad1.20x1.40mm_HandSolder" V 7730 5100 50  0001 C CNN
F 3 "~" H 7800 5100 50  0001 C CNN
	1    7800 5100
	0    1    1    0   
$EndComp
Wire Wire Line
	7950 5100 8050 5100
Wire Wire Line
	8050 5300 8050 5100
Text Label 7650 5100 2    50   ~ 0
sine
Wire Wire Line
	8350 5600 8350 5650
Wire Wire Line
	8050 5650 8350 5650
Connection ~ 8350 5650
Wire Wire Line
	8350 5650 8350 5750
Wire Wire Line
	8050 5650 8050 5600
$Comp
L Diode:1N4148W D4
U 1 1
P 8050 5450
F 0 "D4" V 7950 5100 50  0000 L CNN
F 1 "1N4148W" V 8050 5000 50  0000 L CNN
F 2 "Diode_SMD:D_SOD-123" H 8050 5275 50  0001 C CNN
F 3 "https://www.vishay.com/docs/85748/1n4148w.pdf" H 8050 5450 50  0001 C CNN
F 4 "D" H 8050 5450 50  0001 C CNN "Spice_Primitive"
F 5 "D1N4148" H 8050 5450 50  0001 C CNN "Spice_Model"
F 6 "Y" H 8050 5450 50  0001 C CNN "Spice_Netlist_Enabled"
	1    8050 5450
	0    1    1    0   
$EndComp
$Comp
L Transistor_BJT:MMBT3904 Q3
U 1 1
P 8250 5100
F 0 "Q3" H 8441 5146 50  0000 L CNN
F 1 "MMBT3904" H 8441 5055 50  0000 L CNN
F 2 "Package_TO_SOT_SMD:SOT-23" H 8450 5025 50  0001 L CIN
F 3 "https://www.onsemi.com/pub/Collateral/2N3903-D.PDF" H 8250 5100 50  0001 L CNN
F 4 "Q" H 8250 5100 50  0001 C CNN "Spice_Primitive"
F 5 "BC846B" H 8250 5100 50  0001 C CNN "Spice_Model"
F 6 "Y" H 8250 5100 50  0001 C CNN "Spice_Netlist_Enabled"
F 7 "3 1 2" H 8250 5100 50  0001 C CNN "Spice_Node_Sequence"
	1    8250 5100
	1    0    0    -1  
$EndComp
Connection ~ 8050 5100
Text Label 1550 1200 0    50   ~ 0
exp.fm
Text Label 1550 4000 3    50   ~ 0
v_oct
Text Label 1550 4600 0    50   ~ 0
lin.fm
Text Label 2650 5500 0    50   ~ 0
pwm
$Comp
L power:PWR_FLAG #FLG01
U 1 1
P 3650 6950
F 0 "#FLG01" H 3650 7025 50  0001 C CNN
F 1 "PWR_FLAG" H 3650 7123 50  0001 C CNN
F 2 "" H 3650 6950 50  0001 C CNN
F 3 "~" H 3650 6950 50  0001 C CNN
	1    3650 6950
	-1   0    0    1   
$EndComp
$Comp
L power:+5V #PWR017
U 1 1
P 3650 6950
F 0 "#PWR017" H 3650 6800 50  0001 C CNN
F 1 "+5V" V 3650 7150 50  0000 C CNN
F 2 "" H 3650 6950 50  0001 C CNN
F 3 "" H 3650 6950 50  0001 C CNN
	1    3650 6950
	1    0    0    -1  
$EndComp
$Comp
L power:GND #PWR027
U 1 1
P 5200 5000
F 0 "#PWR027" H 5200 4750 50  0001 C CNN
F 1 "GND" V 5205 4872 50  0000 R CNN
F 2 "" H 5200 5000 50  0001 C CNN
F 3 "" H 5200 5000 50  0001 C CNN
	1    5200 5000
	0    1    1    0   
$EndComp
$Comp
L power:+15V #PWR029
U 1 1
P 5200 5200
F 0 "#PWR029" H 5200 5050 50  0001 C CNN
F 1 "+15V" V 5215 5328 50  0000 L CNN
F 2 "" H 5200 5200 50  0001 C CNN
F 3 "" H 5200 5200 50  0001 C CNN
	1    5200 5200
	0    -1   -1   0   
$EndComp
$Comp
L power:-15V #PWR028
U 1 1
P 5200 5100
F 0 "#PWR028" H 5200 5200 50  0001 C CNN
F 1 "-15V" V 5215 5228 50  0000 L CNN
F 2 "" H 5200 5100 50  0001 C CNN
F 3 "" H 5200 5100 50  0001 C CNN
	1    5200 5100
	0    -1   -1   0   
$EndComp
Text Label 5200 5300 2    50   ~ 0
exp_fm
Text Label 5200 5400 2    50   ~ 0
lin_fm
Text Label 6050 4900 2    50   ~ 0
sync
Text Label 6050 5100 2    50   ~ 0
ramp
Text Label 6050 5200 2    50   ~ 0
sine
Text Label 6050 5300 2    50   ~ 0
pulse
Text Label 5200 5500 2    50   ~ 0
pwm_cv
Text Label 6050 5000 2    50   ~ 0
triangle
$Comp
L power:+5V #PWR026
U 1 1
P 5200 4900
AR Path="/60C46802" Ref="#PWR026"  Part="1" 
AR Path="/5DD3665B/60C46802" Ref="#PWR?"  Part="1" 
F 0 "#PWR026" H 5200 4750 50  0001 C CNN
F 1 "+5V" V 5215 5028 50  0000 L CNN
F 2 "" H 5200 4900 50  0001 C CNN
F 3 "" H 5200 4900 50  0001 C CNN
	1    5200 4900
	0    -1   -1   0   
$EndComp
$Comp
L Connector:Conn_01x07_Male J10
U 1 1
P 5400 5200
F 0 "J10" H 5372 5224 50  0000 R CNN
F 1 "Conn_01x07_Male" H 5372 5133 50  0000 R CNN
F 2 "Connector_PinHeader_2.54mm:PinHeader_1x07_P2.54mm_Vertical" H 5400 5200 50  0001 C CNN
F 3 "~" H 5400 5200 50  0001 C CNN
	1    5400 5200
	-1   0    0    -1  
$EndComp
$Comp
L Connector:Conn_01x05_Male J11
U 1 1
P 6250 5100
F 0 "J11" H 6222 5124 50  0000 R CNN
F 1 "Conn_01x05_Male" H 6222 5033 50  0000 R CNN
F 2 "Connector_PinHeader_2.54mm:PinHeader_1x05_P2.54mm_Vertical" H 6250 5100 50  0001 C CNN
F 3 "~" H 6250 5100 50  0001 C CNN
	1    6250 5100
	-1   0    0    -1  
$EndComp
$EndSCHEMATC
